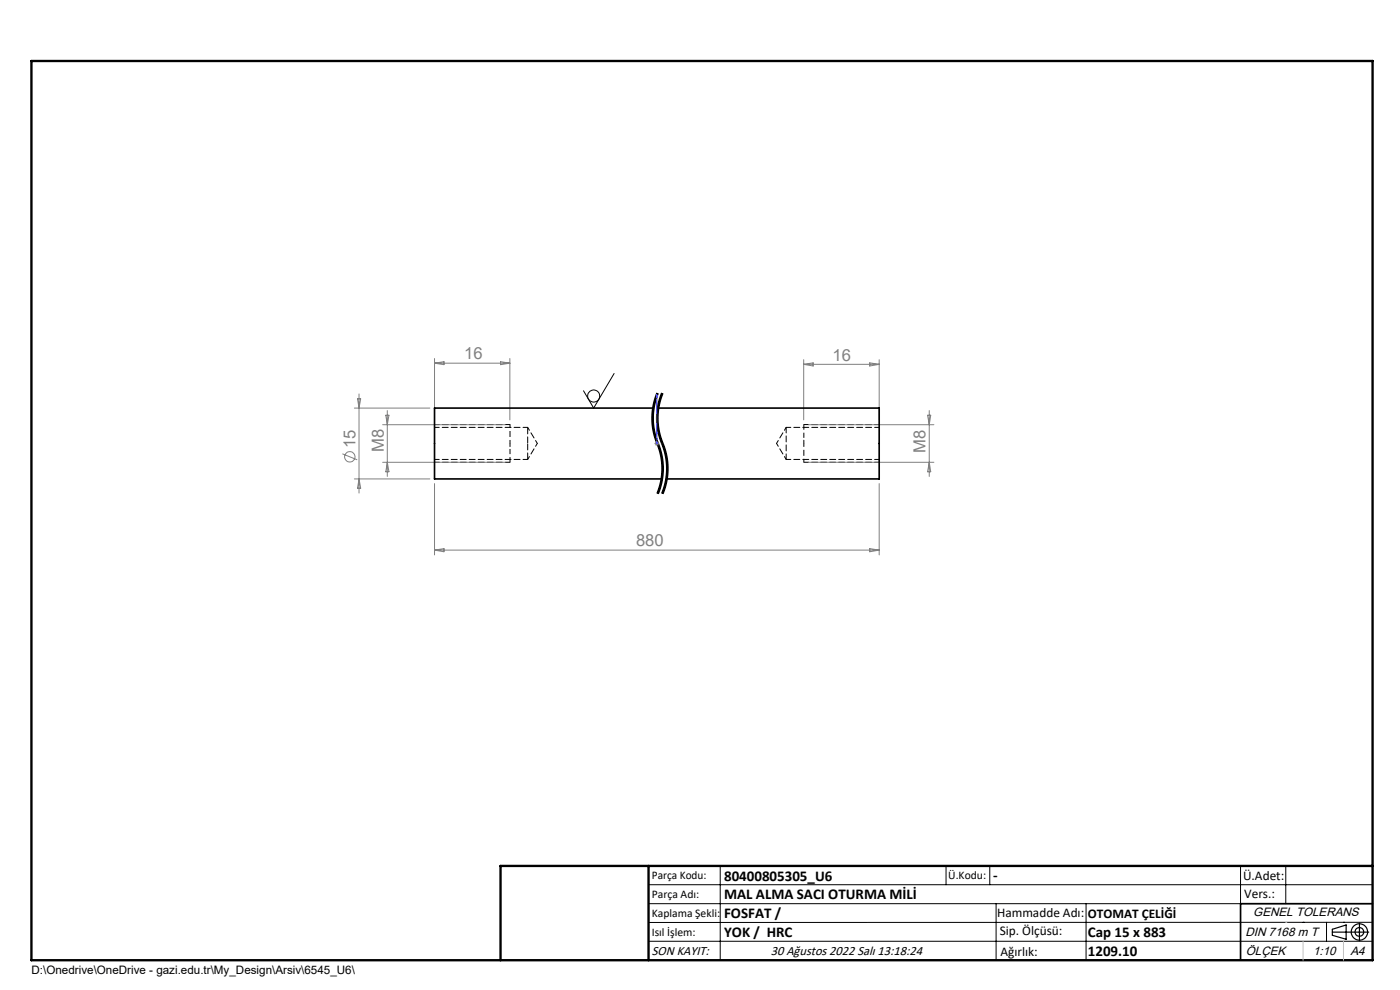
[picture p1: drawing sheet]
<svg xmlns="http://www.w3.org/2000/svg" width="297mm" height="210mm" viewBox="0 0 297 210" stroke-linecap="round" stroke-linejoin="round" font-family="sans-serif">
<g fill="none" stroke="#808080" stroke-width=".21">
<path d="M92.2 76.1v13M92.2 77l2-.3v.7zM92.2 77h16M106.2 76.7l2 .3-2 .4zM108.2 76.1v13M170.5 76.3v12.8M170.5 77.3h16M170.5 77.3l2-.3v.6zM184.5 77l2 .3-2 .3zM186.5 76.3v12.8M72.6 96.3l3.2 1.2M75.2 86.6h16"/>
<path d="M75.8 84.6h.7l-.3 2zM76.2 83.6v21M81.2 98.1h26M81.2 90.1h26M81.8 88.1h.7l-.3 2zM82.2 87.1v14M82.2 98.1l.3 2h-.7zM138.9 94.1h.9M139 93.7l.7 .7M139.3 93.6v1M139.7 93.7l-.7 .7M171.5 98.1h26.6"/>
<path d="M171.5 90.1h26.6M196.8 88.1h.6l-.3 2zM197.1 98.1l.3 2h-.6zM197.1 87.1v14M75.2 101.6h16M76.2 101.6l.3 2h-.7zM92.2 102.6v15.1M92.2 116.7h94.3M92.2 116.7l2-.3v.6zM184.5 116.4l2 .3-2 .3zM186.5 102.6v15.1"/>
<circle cx="74.2" cy="96.9" r="1.09"/>
</g>
<path d="M108.2 95.2v2.9M170.5 92.9v-2.8" fill="none" stroke="#000" stroke-width=".21" stroke-dasharray="1.3 .6" stroke-dashoffset=".2" stroke-linecap="butt"/>
<path d="M108.2 90.1v4M170.5 98.1v-4" fill="none" stroke="#000" stroke-width=".21" stroke-dasharray="1.3 .6" stroke-dashoffset=".5" stroke-linecap="butt"/>
<g fill="none" stroke="#000" stroke-width=".21">
<path d="M130.3 79.2l-4.4 7.4-2.1-3.7M138.4 87.1l-.1 2.2 .1 1.6M138.4 90.9l.4 1.7 1.2 3.6M138.7 87.6l.1 3.3M138.8 90.9l.1 .5M138.8 84.9l-.4 2.2M138.9 91.4l.7 2.3M139 84.4l-.2 .5M139.3 83.3l-.3 1M139.4 87.1l-.1 2.2 .1 1.6M139.4 90.9l.4 1.7 1.2 3.6M139.5 83.4a14.3 14.3 0 0 0 .4 11.7 13.9 13.9 0 0 1-.4 9.6"/>
<path d="M139.6 93.7l.1 .3zM139.7 87.6l.1 3.3M139.7 83.4l-.7 2.1-.3 2.1M139.7 94a14.1 14.1 0 0 1 .4 9.8M139.8 90.9l.1 .5M139.8 84.9l-.4 2.2M139.9 91.4l.4 1.6a14.6 14.6 0 0 1 .8 10.8M140 84.4l-.2 .5M140 96.2l.1 .5M140.1 96.7l.1 .5M140.2 97.2l.1 3.3M140.3 83.3l-.3 1"/>
<path d="M140.5 83.4a14.3 14.3 0 0 0 .4 11.7 13.9 13.9 0 0 1-.4 9.6M140.7 83.4l-.7 2.1-.3 2.1M141 96.2l.1 .5M141.1 96.7l.1 .5M141.2 97.2l.1 3.3M140.1 103.8l-.4 1M140.4 100.5l-.4 2.1-.7 2.1M141.1 103.8l-.4 1M141.4 100.5l-.4 2.1-.7 2.1M137.6 187.7h153.6M137.6 191.7h153.6M137.6 199.7h153.6"/>
<path d="M152.8 183.7v20M200.7 183.7v4M210 183.7v4M211.3 191.7v12M230.4 191.7v12M263.2 183.7v20M272.8 183.7v8M276.4 195.6h.1M281.4 195.6v4.1M285 195.6h.1M291.2 195.6l-153.6 .1"/>
<circle cx="125.9" cy="84" r="1.27"/>
</g>
<path d="M139.5 83.4a13.9 13.9 0 0 0 0 10.7M139.5 94.1a13.9 13.9 0 0 1 0 10.6M140.5 83.4a13.9 13.9 0 0 0 0 10.7M140.5 94.1a13.9 13.9 0 0 1 0 10.6" fill="none" stroke="#000" stroke-width=".21" stroke-dasharray="6.3 1.3 1.3 1.3" stroke-dashoffset="2.8" stroke-linecap="butt"/>
<g fill="none" stroke="#000" stroke-width=".25">
<path d="M282.6 197.7h7.8M282.6 197.1l3-.9v3l-3-.8zM288.4 195.8v3.8M106.2 203.7h185"/>
<circle cx="288.4" cy="197.7" r="1.74"/>
<circle cx="288.4" cy="197.7" r=".93"/>
</g>
<path d="M139.3 93.9v.3zM139.3 83.7v.5v-.5M139.3 94.1h.1M139.3 83.7v10.4" fill="none" stroke="#00f" stroke-width=".21"/>
<path d="M92.2 98.1h16M108.2 90.1h-16M170.5 98.1h16M186.5 90.1h-16" fill="none" stroke="#000" stroke-width=".21" stroke-dasharray="1.3 .6" stroke-dashoffset=".3"/>
<path d="M108.2 94.1v1.1M170.5 94.1v-1.2" fill="none" stroke="#000" stroke-width=".21" stroke-dasharray="1.3 .6" stroke-dashoffset=".6"/>
<path d="M291.2 191.7h-28v12" fill="none" stroke="#000" stroke-width=".35"/>
<path d="M6.7 12.9h284.5v190.8h-284.5zM137.6 183.7v20M291.2 183.7h-185v20" fill="none" stroke="#000" stroke-width=".5"/>
<path d="M276.4 199.7v4M285 199.7v4" fill="none" stroke="#c0c0c0" stroke-width=".21"/>
<path d="M272.8 195.6h.1" fill="none" stroke="#c0c0c0" stroke-width=".25"/>
<path d="M139.3 93.9v.3zM139.3 83.7v.5z" fill="#00f"/>
<path d="M138.6 86.6h-46.4v15h48.2M139.6 86.6h46.9v15h-45.1" fill="none" stroke="#000" stroke-width=".35"/>
<path d="M166.8 90.7v6.8" fill="none" stroke="#000" stroke-width=".21" stroke-dasharray="1.3 .6" stroke-dashoffset=".1"/>
<path d="M92.2 97.5h19.7M111.9 90.7h-19.7M166.8 97.5h19.7M186.5 90.7h-19.7" fill="none" stroke="#000" stroke-width=".21" stroke-dasharray="1.3 .6" stroke-dashoffset=".3"/>
<path d="M111.9 97.5l2.1-3.4M114 94.1l-2.1-3.4M164.7 94.1l2.1 3.4M166.8 90.7l-2.1 3.4" fill="none" stroke="#000" stroke-width=".21" stroke-dasharray="1.3 .6" stroke-dashoffset=".6"/>
<path d="M111.9 94.1v-3.4M111.9 97.5v-3.4" fill="none" stroke="#000" stroke-width=".21" stroke-dasharray="1.3 .6" stroke-dashoffset="-.1"/>
<g font-size="3.5" fill="#808080">
<text x="98.5" y="76.2">16</text>
<text x="176.6" y="76.5">16</text>
<text x="75.4" y="95.1" transform="rotate(-90 75.4 95.1)">15</text>
<text x="81.4" y="95.9" transform="rotate(-90 81.4 95.9)">M8</text>
<text x="196.3" y="96" transform="rotate(-90 196.3 96)">M8</text>
<text x="134.9" y="115.9">880</text>
</g>
<g font-size="3.2">
<text x="153.6" y="186.8">80400805305_U6</text>
<text x="153.6" y="190.8">MAL ALMA SACI OTURMA MİLİ</text>
<text x="210.7" y="186.6">-</text>
<text x="153.6" y="194.8">FOSFAT /</text>
<text x="153.6" y="198.8">YOK / HRC</text>
<text x="230.8" y="198.7">Cap 15 x 883</text>
<text x="230.8" y="202.8">1209.10</text>
</g>
<g font-size="2.8">
<text x="263.7" y="186.7">Ü.Adet:</text>
<text x="263.9" y="190.5">Vers.:</text>
<text x="211.5" y="194.5">Hammadde Adı:</text>
<text x="230.8" y="194.7">OTOMAT ÇELİĞİ</text>
<text x="138.3" y="202.6">SON KAYIT:</text>
<text x="163.6" y="202.6">30 Ağustos 2022 Salı 13:18:24</text>
<text x="212.1" y="198.4">Sip. Ölçüsü:</text>
<text x="212.2" y="202.7">Ağırlık:</text>
</g>
<g font-size="2.6">
<text x="265.9" y="194.4">GENEL TOLERANS</text>
<text x="264.2" y="198.5">DIN 7168 m T</text>
<text x="264.3" y="202.6">ÖLÇEK</text>
<text x="278.5" y="202.6">1:10</text>
<text x="286.5" y="202.6">A4</text>
</g>
<g font-size="2.5">
<text x="138.3" y="186.4">Parça Kodu:</text>
<text x="138.3" y="190.5">Parça Adı:</text>
<text x="201.2" y="186.5">Ü.Kodu:</text>
<text x="138.3" y="194.5">Kaplama Şekli:</text>
<text x="138.3" y="198.6">Isıl İşlem:</text>
<text x="6.7" y="206.7">D:\Onedrive\OneDrive - gazi.edu.tr\My_Design\Arsiv\6545_U6\</text>
</g>
</svg>
